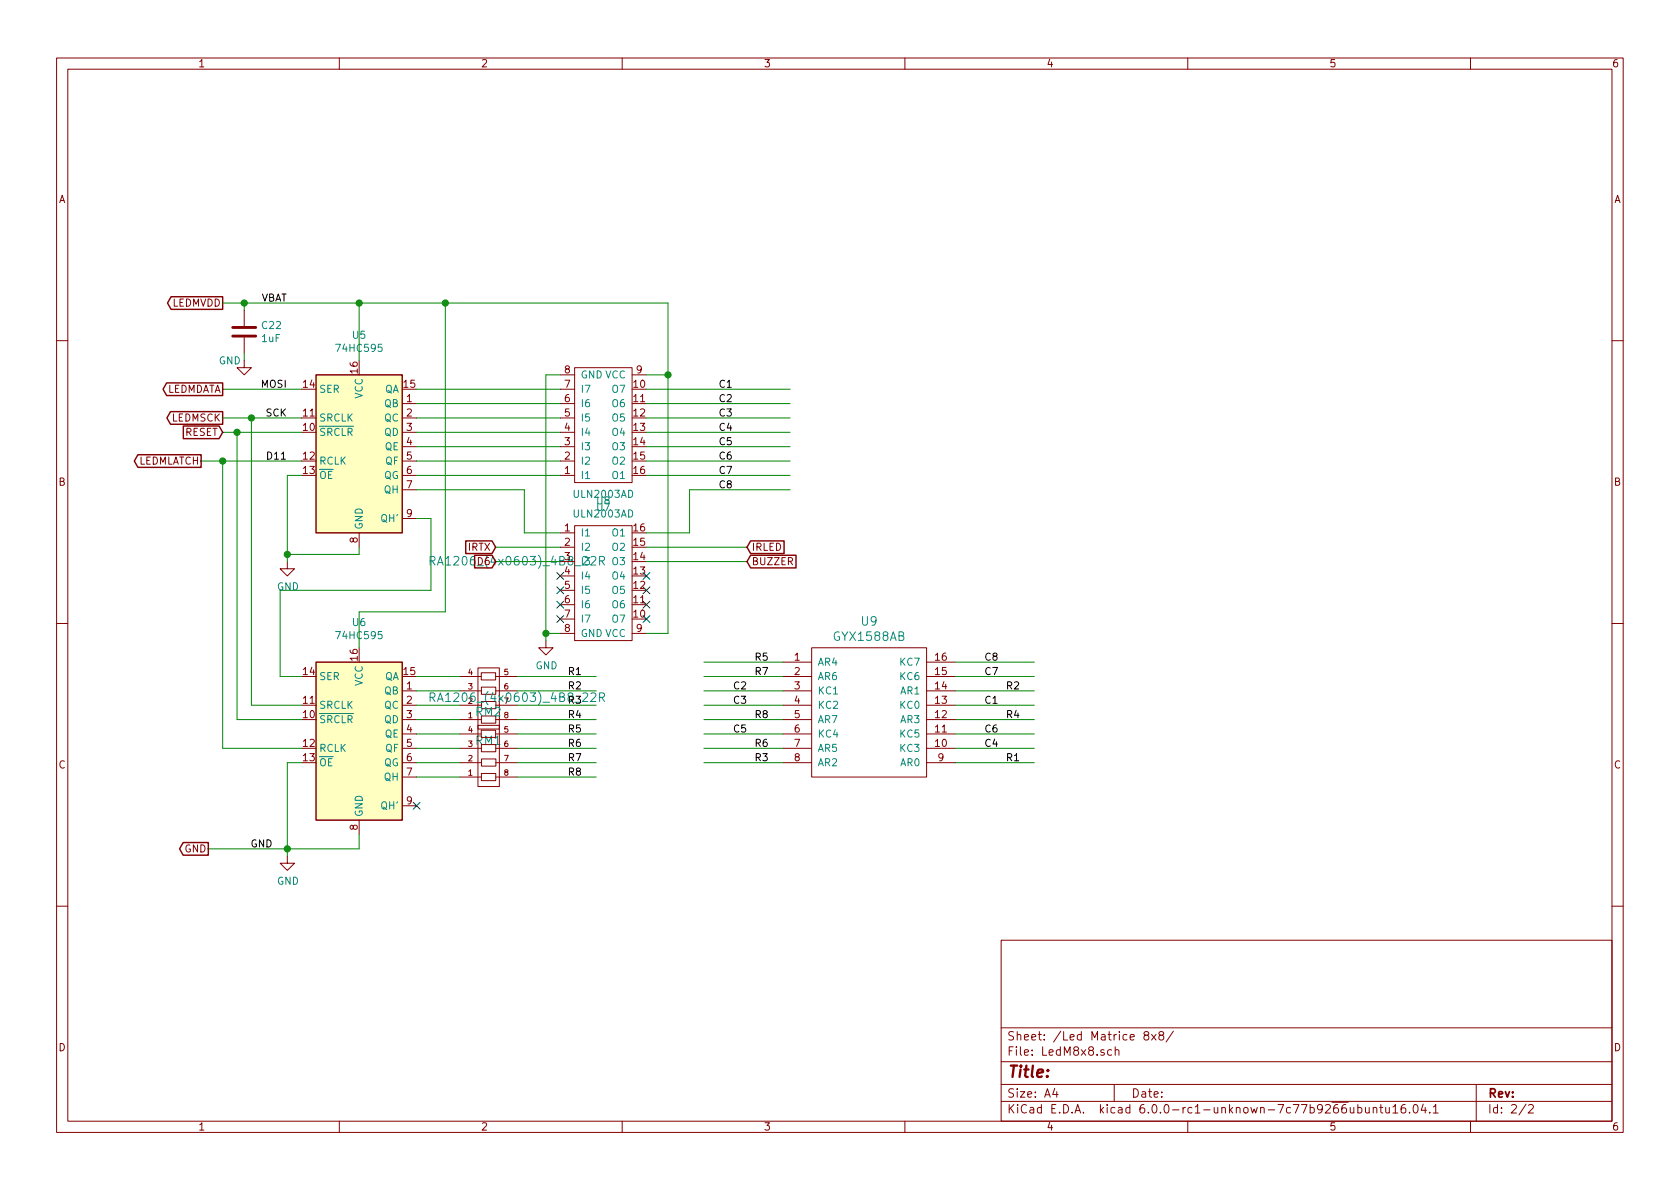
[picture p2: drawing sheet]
EESchema Schematic File Version 4
LIBS:eduArdu_Rev_A-cache
EELAYER 26 0
EELAYER END
$Descr A4 11693 8268
encoding utf-8
Sheet 2 2
Title ""
Date ""
Rev ""
Comp ""
Comment1 ""
Comment2 ""
Comment3 ""
Comment4 ""
$EndDescr
Wire Wire Line
	2100 2900 1750 2900
Wire Wire Line
	2100 2700 1550 2700
Wire Wire Line
	2100 3200 1550 3200
Wire Wire Line
	2000 5900 1450 5900
Text GLabel 1550 2900 0    50   Output ~ 0
LEDMSCK
Text GLabel 1550 2700 0    50   Output ~ 0
LEDMDATA
Text GLabel 1400 3200 0    50   Output ~ 0
LEDMLATCH
Text GLabel 1450 5900 0    50   Output ~ 0
GND
Text GLabel 1550 2100 0    50   Output ~ 0
LEDMVDD
Text Label 2000 2900 2    50   ~ 0
SCK
Text Label 2000 2700 2    50   ~ 0
MOSI
Text Label 2000 3200 2    50   ~ 0
D11
Text Label 2000 2100 2    50   ~ 0
VBAT
Text Label 1900 5900 2    50   ~ 0
GND
$Comp
L eduArdu_Rev_A:74HC595-74xx-eduBoard_Rev_A-rescue U5
U 1 1
P 2500 3100
F 0 "U5" H 2500 3878 50  0000 C CNN
F 1 "74HC595" H 2500 3787 50  0000 C CNN
F 2 "OLIMEX_IC-FP:SO-16" H 2500 3100 50  0001 C CNN
F 3 "http://www.ti.com/lit/ds/symlink/sn74hc595.pdf" H 2500 3100 50  0001 C CNN
	1    2500 3100
	1    0    0    -1  
$EndComp
$Comp
L eduArdu_Rev_A:74HC595-74xx-eduBoard_Rev_A-rescue U6
U 1 1
P 2500 5100
F 0 "U6" H 2500 5878 50  0000 C CNN
F 1 "74HC595" H 2500 5787 50  0000 C CNN
F 2 "OLIMEX_IC-FP:SO-16" H 2500 5100 50  0001 C CNN
F 3 "http://www.ti.com/lit/ds/symlink/sn74hc595.pdf" H 2500 5100 50  0001 C CNN
	1    2500 5100
	1    0    0    -1  
$EndComp
Wire Wire Line
	2100 3000 1650 3000
Wire Wire Line
	2100 5000 1650 5000
Wire Wire Line
	1650 5000 1650 3000
Connection ~ 1650 3000
Wire Wire Line
	1650 3000 1550 3000
Wire Wire Line
	2100 4900 1750 4900
Wire Wire Line
	1750 4900 1750 2900
Connection ~ 1750 2900
Wire Wire Line
	1750 2900 1550 2900
Wire Wire Line
	1550 3200 1550 5200
Wire Wire Line
	1550 5200 2100 5200
Connection ~ 1550 3200
Wire Wire Line
	1550 3200 1400 3200
Wire Wire Line
	2900 3600 3000 3600
Wire Wire Line
	3000 3600 3000 4100
Wire Wire Line
	3000 4100 1950 4100
Wire Wire Line
	1950 4100 1950 4700
Wire Wire Line
	1950 4700 2100 4700
Wire Wire Line
	2100 3300 2000 3300
Wire Wire Line
	2000 3300 2000 3850
Wire Wire Line
	2000 3850 2500 3850
Wire Wire Line
	2500 3850 2500 3800
$Comp
L OLIMEX_Power:GND #PWR031
U 1 1
P 2000 3900
F 0 "#PWR031" H 2000 3650 50  0001 C CNN
F 1 "GND" H 2005 3727 50  0000 C CNN
F 2 "" H 2000 3900 60  0000 C CNN
F 3 "" H 2000 3900 60  0000 C CNN
	1    2000 3900
	1    0    0    -1  
$EndComp
Wire Wire Line
	2000 3900 2000 3850
Connection ~ 2000 3850
Wire Wire Line
	2000 5900 2500 5900
$Comp
L OLIMEX_Power:GND #PWR034
U 1 1
P 2000 5950
F 0 "#PWR034" H 2000 5700 50  0001 C CNN
F 1 "GND" H 2005 5777 50  0000 C CNN
F 2 "" H 2000 5950 60  0000 C CNN
F 3 "" H 2000 5950 60  0000 C CNN
	1    2000 5950
	1    0    0    -1  
$EndComp
Wire Wire Line
	2000 5950 2000 5900
Connection ~ 2000 5900
Wire Wire Line
	2100 5300 2000 5300
Wire Wire Line
	2000 5300 2000 5900
Wire Wire Line
	2500 5800 2500 5900
Wire Wire Line
	2500 2100 2500 2500
Wire Wire Line
	1550 2100 1700 2100
Wire Wire Line
	2500 2100 3100 2100
Wire Wire Line
	3100 2100 3100 4250
Wire Wire Line
	3100 4250 2500 4250
Wire Wire Line
	2500 4250 2500 4500
Connection ~ 2500 2100
$Comp
L eduArdu_Rev_A-rescue:C-Device-eduBoard_Rev_A-rescue C22
U 1 1
P 1700 2300
F 0 "C22" H 1815 2346 50  0000 L CNN
F 1 "1uF" H 1815 2255 50  0000 L CNN
F 2 "OLIMEX_RLC-FP:C_0603_5MIL_DWS" H 1738 2150 50  0001 C CNN
F 3 "~" H 1700 2300 50  0001 C CNN
	1    1700 2300
	1    0    0    -1  
$EndComp
Wire Wire Line
	1700 2150 1700 2100
Connection ~ 1700 2100
Wire Wire Line
	1700 2100 2500 2100
Wire Wire Line
	1700 2450 1700 2500
$Comp
L OLIMEX_Power:GND #PWR030
U 1 1
P 1700 2500
F 0 "#PWR030" H 1700 2250 50  0001 C CNN
F 1 "GND" H 1600 2500 50  0000 C CNN
F 2 "" H 1700 2500 60  0000 C CNN
F 3 "" H 1700 2500 60  0000 C CNN
	1    1700 2500
	1    0    0    -1  
$EndComp
$Comp
L eduArdu_Rev_A:ULN2003AD U7
U 1 1
P 4200 2950
F 0 "U7" H 4200 3525 50  0000 C CNN
F 1 "ULN2003AD" H 4200 3434 50  0000 C CNN
F 2 "OLIMEX_IC-FP:SO-16" H 4200 2950 50  0001 C CNN
F 3 "" H 4200 2950 50  0001 C CNN
	1    4200 2950
	1    0    0    1   
$EndComp
Wire Wire Line
	2900 2700 3900 2700
Wire Wire Line
	2900 2800 3900 2800
Wire Wire Line
	2900 2900 3900 2900
Wire Wire Line
	2900 3000 3900 3000
Wire Wire Line
	2900 3100 3900 3100
Wire Wire Line
	2900 3200 3900 3200
Wire Wire Line
	2900 3300 3900 3300
$Comp
L OLIMEX_Power:GND #PWR035
U 1 1
P 3800 4450
F 0 "#PWR035" H 3800 4200 50  0001 C CNN
F 1 "GND" H 3805 4277 50  0000 C CNN
F 2 "" H 3800 4450 60  0000 C CNN
F 3 "" H 3800 4450 60  0000 C CNN
	1    3800 4450
	1    0    0    -1  
$EndComp
Wire Wire Line
	4650 2100 3100 2100
Connection ~ 3100 2100
Wire Wire Line
	3650 3400 2900 3400
Text GLabel 1550 3000 0    50   Input ~ 0
RESET
$Comp
L eduArdu_Rev_A:RA1206_(4x0603)_4B8_XXX RM1
U 1 1
P 3400 4850
F 0 "RM1" H 3400 5150 60  0000 C CNN
F 1 "RA1206_(4x0603)_4B8_22R" H 3600 3900 60  0000 C CNN
F 2 "OLIMEX_RLC-FP:RA1206_(4X0603)_4B8_mine" H 3450 4750 60  0001 C CNN
F 3 "" H 3450 4750 60  0000 C CNN
	1    3400 4850
	1    0    0    1   
$EndComp
Wire Wire Line
	2900 4700 3200 4700
Wire Wire Line
	2900 4800 3200 4800
Wire Wire Line
	2900 4900 3200 4900
Wire Wire Line
	2900 5000 3200 5000
$Comp
L eduArdu_Rev_A:RA1206_(4x0603)_4B8_XXX RM2
U 1 1
P 3400 5250
F 0 "RM2" H 3400 4950 60  0000 C CNN
F 1 "RA1206_(4x0603)_4B8_22R" H 3600 4850 60  0000 C CNN
F 2 "OLIMEX_RLC-FP:RA1206_(4X0603)_4B8_mine" H 3450 5150 60  0001 C CNN
F 3 "" H 3450 5150 60  0000 C CNN
	1    3400 5250
	1    0    0    1   
$EndComp
Wire Wire Line
	2900 5100 3200 5100
Wire Wire Line
	2900 5200 3200 5200
Wire Wire Line
	2900 5300 3200 5300
Wire Wire Line
	2900 5400 3200 5400
Wire Wire Line
	3600 4700 4150 4700
Wire Wire Line
	3600 4800 4150 4800
Wire Wire Line
	3600 4900 4150 4900
Wire Wire Line
	3600 5000 4150 5000
Wire Wire Line
	3600 5100 4150 5100
Wire Wire Line
	3600 5200 4150 5200
Wire Wire Line
	3600 5300 4150 5300
Wire Wire Line
	3600 5400 4150 5400
Text Label 3950 4700 0    50   ~ 0
R1
Text Label 3950 4800 0    50   ~ 0
R2
Text Label 3950 4900 0    50   ~ 0
R3
Text Label 3950 5000 0    50   ~ 0
R4
Text Label 3950 5100 0    50   ~ 0
R5
Text Label 3950 5200 0    50   ~ 0
R6
Text Label 3950 5300 0    50   ~ 0
R7
Text Label 3950 5400 0    50   ~ 0
R8
$Comp
L eduArdu_Rev_A:ULN2003AD U8
U 1 1
P 4200 4050
F 0 "U8" H 4200 4625 50  0000 C CNN
F 1 "ULN2003AD" H 4200 4534 50  0000 C CNN
F 2 "OLIMEX_IC-FP:SO-16" H 4200 4050 50  0001 C CNN
F 3 "" H 4200 4050 50  0001 C CNN
	1    4200 4050
	1    0    0    -1  
$EndComp
Wire Wire Line
	3650 3400 3650 3700
Wire Wire Line
	3650 3700 3900 3700
Wire Wire Line
	4500 3700 4800 3700
Wire Wire Line
	4800 3400 4800 3700
Wire Wire Line
	4650 4400 4500 4400
Wire Wire Line
	3900 4400 3800 4400
Wire Wire Line
	3800 4400 3800 4450
Connection ~ 3800 4400
Wire Wire Line
	3900 3800 3450 3800
Wire Wire Line
	3900 3900 3450 3900
Wire Wire Line
	4500 3800 5200 3800
Wire Wire Line
	4500 3900 5200 3900
Text GLabel 5200 3800 2    50   Input ~ 0
IRLED
Text GLabel 5200 3900 2    50   Input ~ 0
BUZZER
Text GLabel 3450 3800 0    50   Input ~ 0
IRTX
Text GLabel 3450 3900 0    50   Input ~ 0
D6
Wire Wire Line
	6650 5300 7200 5300
Wire Wire Line
	6650 4800 7200 4800
Wire Wire Line
	4900 5300 5450 5300
Wire Wire Line
	6650 5000 7200 5000
Wire Wire Line
	4900 4600 5450 4600
Wire Wire Line
	4900 5200 5450 5200
Wire Wire Line
	4900 4700 5450 4700
Wire Wire Line
	4900 5000 5450 5000
Text Label 7000 5300 0    50   ~ 0
R1
Text Label 7000 4800 0    50   ~ 0
R2
Text Label 5250 5300 0    50   ~ 0
R3
Text Label 7000 5000 0    50   ~ 0
R4
Text Label 5250 4600 0    50   ~ 0
R5
Text Label 5250 5200 0    50   ~ 0
R6
Text Label 5250 4700 0    50   ~ 0
R7
Text Label 5250 5000 0    50   ~ 0
R8
$Comp
L eduArdu_Rev_A:GYX1588AB-RESCUE-BADGE-LED8x8_Rev.A U9
U 1 1
P 6050 4950
F 0 "U9" V 5413 4950 60  0000 C CNN
F 1 "GYX1588AB" V 5519 4950 60  0000 C CNN
F 2 "OLIMEX_LEDs-FP:GYX1588AB" H 6050 4950 60  0001 C CNN
F 3 "" H 6050 4950 60  0000 C CNN
	1    6050 4950
	0    1    1    0   
$EndComp
Wire Wire Line
	4500 2700 5500 2700
Wire Wire Line
	4500 2800 5500 2800
Wire Wire Line
	4500 2900 5500 2900
Wire Wire Line
	4500 3000 5500 3000
Wire Wire Line
	4500 3100 5500 3100
Wire Wire Line
	4500 3200 5500 3200
Wire Wire Line
	4500 3300 5500 3300
Text Label 5000 2700 0    50   ~ 0
C1
Text Label 5000 2800 0    50   ~ 0
C2
Text Label 5000 2900 0    50   ~ 0
C3
Text Label 5000 3000 0    50   ~ 0
C4
Text Label 5000 3100 0    50   ~ 0
C5
Text Label 5000 3200 0    50   ~ 0
C6
Text Label 5000 3300 0    50   ~ 0
C7
Text Label 5000 3400 0    50   ~ 0
C8
Wire Wire Line
	4800 3400 5500 3400
Wire Wire Line
	6650 4900 7200 4900
Wire Wire Line
	4900 4800 5450 4800
Wire Wire Line
	4900 4900 5450 4900
Wire Wire Line
	6650 5200 7200 5200
Wire Wire Line
	4900 5100 5450 5100
Wire Wire Line
	6650 5100 7200 5100
Wire Wire Line
	6650 4700 7200 4700
Text Label 6850 4900 0    50   ~ 0
C1
Text Label 5100 4800 0    50   ~ 0
C2
Text Label 5100 4900 0    50   ~ 0
C3
Text Label 6850 5200 0    50   ~ 0
C4
Text Label 5100 5100 0    50   ~ 0
C5
Text Label 6850 5100 0    50   ~ 0
C6
Text Label 6850 4700 0    50   ~ 0
C7
Text Label 6850 4600 0    50   ~ 0
C8
Wire Wire Line
	6650 4600 7200 4600
Wire Wire Line
	4650 2100 4650 2600
Wire Wire Line
	4500 2600 4650 2600
Connection ~ 4650 2600
Wire Wire Line
	4650 2600 4650 4400
Wire Wire Line
	3800 2600 3900 2600
Wire Wire Line
	3800 2600 3800 4400
NoConn ~ 3900 4000
NoConn ~ 3900 4100
NoConn ~ 3900 4200
NoConn ~ 3900 4300
NoConn ~ 4500 4000
NoConn ~ 4500 4100
NoConn ~ 4500 4200
NoConn ~ 4500 4300
NoConn ~ 2900 5600
$EndSCHEMATC
